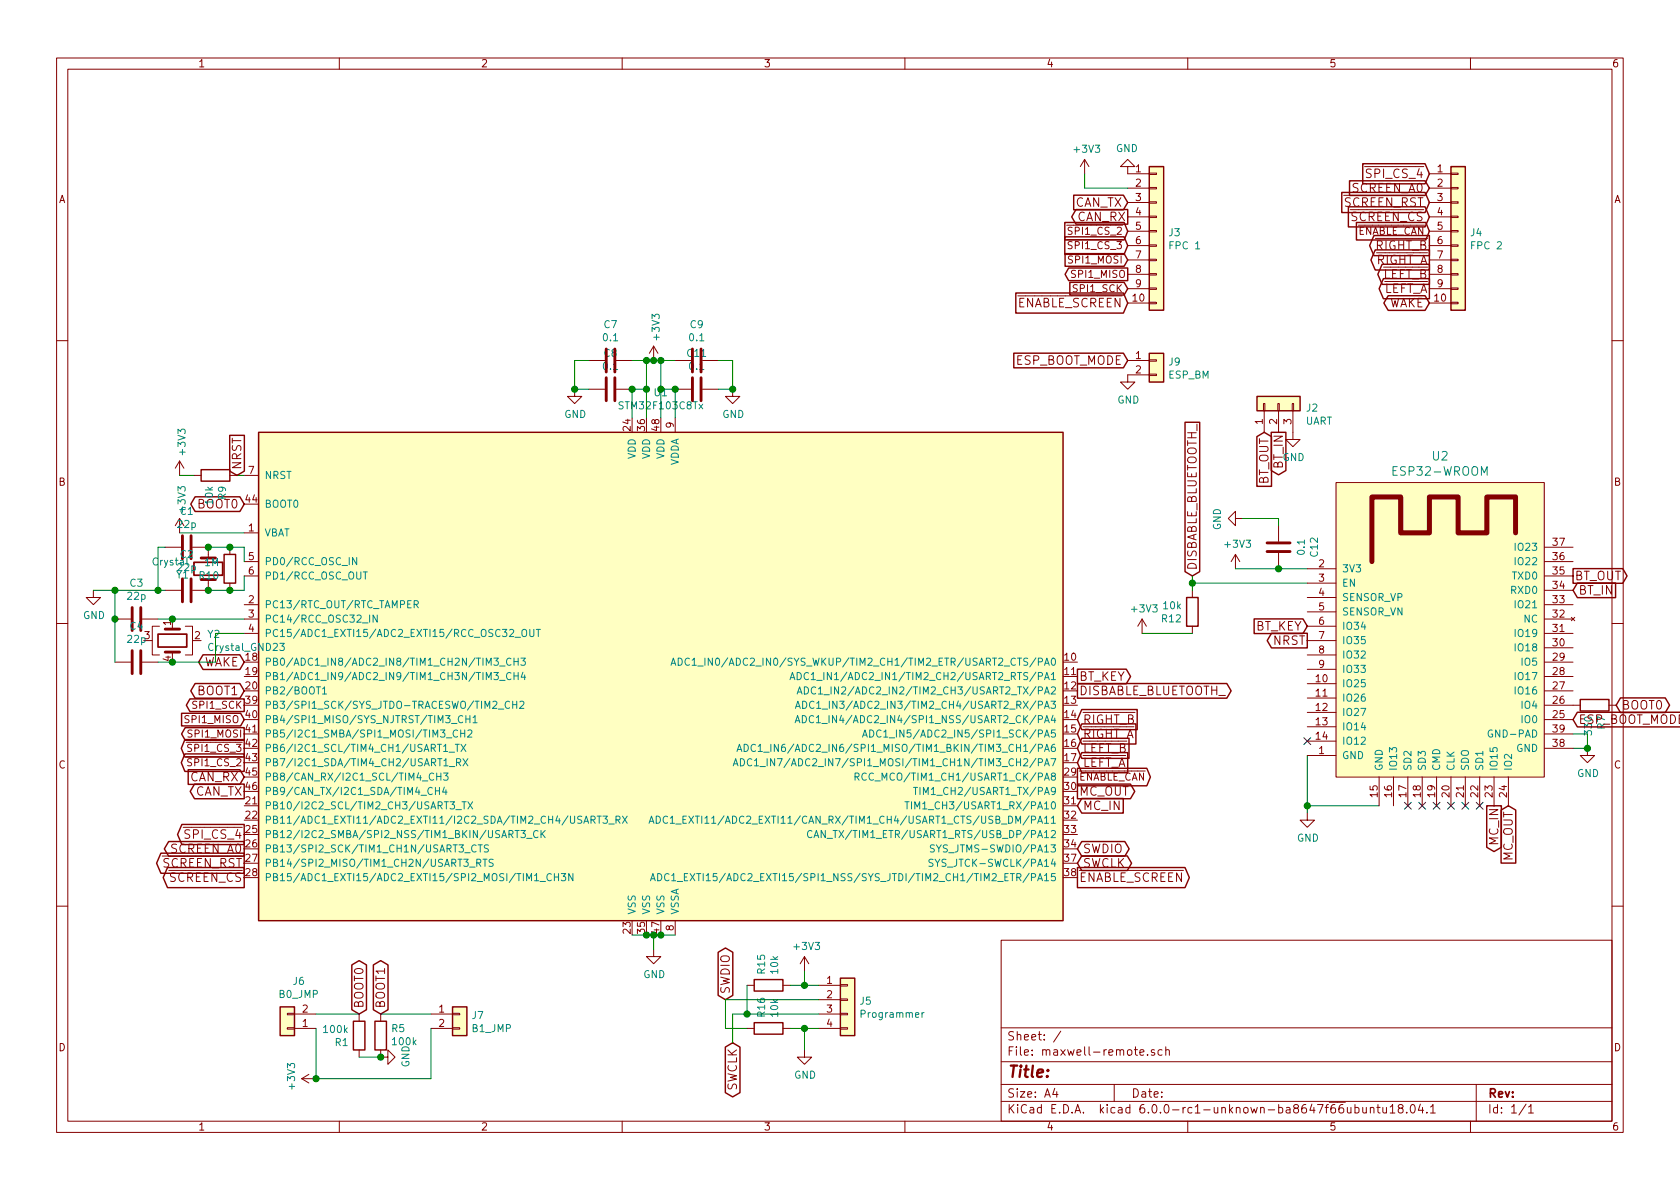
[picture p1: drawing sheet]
EESchema Schematic File Version 4
LIBS:maxwell-remote-cache
EELAYER 26 0
EELAYER END
$Descr A4 11693 8268
encoding utf-8
Sheet 1 1
Title ""
Date ""
Rev ""
Comp ""
Comment1 ""
Comment2 ""
Comment3 ""
Comment4 ""
$EndDescr
Text GLabel 9950 2100 0    60   BiDi ~ 0
WAKE
Text GLabel 1700 4600 0    60   BiDi ~ 0
WAKE
Text GLabel 7500 6100 2    60   Output ~ 0
~ENABLE_SCREEN
Text GLabel 7500 5600 2    60   Input ~ 0
MC_IN
Text GLabel 7500 5500 2    60   Output ~ 0
MC_OUT
Text GLabel 9950 1800 0    60   Output ~ 0
~RIGHT_A
Text GLabel 9950 1700 0    60   Output ~ 0
~RIGHT_B
Text GLabel 7500 5300 2    60   Input ~ 0
~LEFT_A
Text GLabel 7500 5200 2    60   Input ~ 0
~LEFT_B
Text GLabel 7500 5100 2    60   Input ~ 0
~RIGHT_A
Text GLabel 7500 5000 2    60   Input ~ 0
~RIGHT_B
$Comp
L MCU_ST_STM32:STM32F103C8Tx U1
U 1 1
P 4600 4700
F 0 "U1" H 4600 6678 50  0000 C CNN
F 1 "STM32F103C8Tx" H 4600 6587 50  0000 C CNN
F 2 "kicad-castellated-breakouts:QFP48-1.27MM-CASTELLATED-VERS" H 7400 6375 50  0001 R TNN
F 3 "http://www.st.com/st-web-ui/static/active/en/resource/technical/document/datasheet/CD00161566.pdf" H 4600 4700 50  0001 C CNN
	1    4600 4700
	1    0    0    -1  
$EndComp
Text GLabel 7500 4800 2    60   Output ~ 0
DISBABLE_BLUETOOTH_
Text GLabel 7850 1400 0    60   Input ~ 0
CAN_TX
Text GLabel 1700 5500 0    60   Output ~ 0
CAN_TX
Text GLabel 1700 5400 0    60   Input ~ 0
CAN_RX
$Comp
L power:+3V3 #PWR07
U 1 1
P 1250 3300
F 0 "#PWR07" H 1250 3150 50  0001 C CNN
F 1 "+3V3" V 1265 3428 50  0000 L CNN
F 2 "" H 1250 3300 50  0001 C CNN
F 3 "" H 1250 3300 50  0001 C CNN
	1    1250 3300
	1    0    0    -1  
$EndComp
$Comp
L Connector:Conn_01x04 J5
U 1 1
P 5900 6950
F 0 "J5" H 5980 6942 50  0000 L CNN
F 1 "Programmer" H 5980 6851 50  0000 L CNN
F 2 "coddingtonbear/coddingtonbear.pretty:Pin_Header_Straight_1x04_Pitch2.54mm_LargePads" H 5900 6950 50  0001 C CNN
F 3 "~" H 5900 6950 50  0001 C CNN
	1    5900 6950
	1    0    0    -1  
$EndComp
$Comp
L device:R R15
U 1 1
P 5350 6850
F 0 "R15" H 5280 6804 50  0000 R CNN
F 1 "10k" H 5280 6895 50  0000 R CNN
F 2 "coddingtonbear/coddingtonbear.pretty:0805_Milling" V 5280 6850 50  0001 C CNN
F 3 "" H 5350 6850 50  0001 C CNN
	1    5350 6850
	0    1    1    0   
$EndComp
$Comp
L device:R R16
U 1 1
P 5350 7150
F 0 "R16" H 5280 7104 50  0000 R CNN
F 1 "10k" H 5280 7195 50  0000 R CNN
F 2 "coddingtonbear/coddingtonbear.pretty:0805_Milling" V 5280 7150 50  0001 C CNN
F 3 "" H 5350 7150 50  0001 C CNN
	1    5350 7150
	0    1    1    0   
$EndComp
$Comp
L power:+3V3 #PWR08
U 1 1
P 5600 6750
F 0 "#PWR08" H 5600 6600 50  0001 C CNN
F 1 "+3V3" H 5615 6923 50  0000 C CNN
F 2 "" H 5600 6750 50  0001 C CNN
F 3 "" H 5600 6750 50  0001 C CNN
	1    5600 6750
	1    0    0    -1  
$EndComp
$Comp
L power:GND #PWR09
U 1 1
P 5600 7300
F 0 "#PWR09" H 5600 7050 50  0001 C CNN
F 1 "GND" H 5605 7127 50  0000 C CNN
F 2 "" H 5600 7300 50  0001 C CNN
F 3 "" H 5600 7300 50  0001 C CNN
	1    5600 7300
	1    0    0    -1  
$EndComp
Text GLabel 5050 6950 1    60   BiDi ~ 0
SWDIO
Text GLabel 5100 7250 3    60   BiDi ~ 0
SWCLK
Wire Wire Line
	5050 6950 5700 6950
Wire Wire Line
	5200 7150 5050 7150
Wire Wire Line
	5050 7150 5050 6950
Wire Wire Line
	5500 7150 5600 7150
Wire Wire Line
	5600 7300 5600 7150
Connection ~ 5600 7150
Wire Wire Line
	5600 7150 5700 7150
Wire Wire Line
	5700 7050 5200 7050
Wire Wire Line
	5100 7050 5100 7250
Wire Wire Line
	5200 6850 5200 7050
Connection ~ 5200 7050
Wire Wire Line
	5200 7050 5100 7050
Wire Wire Line
	5500 6850 5600 6850
Wire Wire Line
	5600 6750 5600 6850
Connection ~ 5600 6850
Wire Wire Line
	5600 6850 5700 6850
Text GLabel 7500 5900 2    60   BiDi ~ 0
SWDIO
Text GLabel 7500 6000 2    60   BiDi ~ 0
SWCLK
$Comp
L power:GND #PWR010
U 1 1
P 4550 6600
F 0 "#PWR010" H 4550 6350 50  0001 C CNN
F 1 "GND" H 4555 6427 50  0000 C CNN
F 2 "" H 4550 6600 50  0001 C CNN
F 3 "" H 4550 6600 50  0001 C CNN
	1    4550 6600
	1    0    0    -1  
$EndComp
Wire Wire Line
	4550 6600 4550 6500
Connection ~ 4550 6500
Text GLabel 2500 7050 1    60   BiDi ~ 0
BOOT0
Text GLabel 1700 3500 0    60   BiDi ~ 0
BOOT0
Text GLabel 2650 7050 1    60   BiDi ~ 0
BOOT1
Text GLabel 1700 4800 0    60   BiDi ~ 0
BOOT1
$Comp
L device:R R1
U 1 1
P 2500 7200
F 0 "R1" H 2430 7154 50  0000 R CNN
F 1 "100k" H 2430 7245 50  0000 R CNN
F 2 "coddingtonbear/coddingtonbear.pretty:0805_Milling" V 2430 7200 50  0001 C CNN
F 3 "" H 2500 7200 50  0001 C CNN
	1    2500 7200
	1    0    0    -1  
$EndComp
$Comp
L device:R R5
U 1 1
P 2650 7200
F 0 "R5" H 2580 7154 50  0000 R CNN
F 1 "100k" H 2580 7245 50  0000 R CNN
F 2 "coddingtonbear/coddingtonbear.pretty:0805_Milling" V 2580 7200 50  0001 C CNN
F 3 "" H 2650 7200 50  0001 C CNN
	1    2650 7200
	-1   0    0    1   
$EndComp
$Comp
L power:GND #PWR011
U 1 1
P 2650 7350
F 0 "#PWR011" H 2650 7100 50  0001 C CNN
F 1 "GND" H 2655 7177 50  0000 C CNN
F 2 "" H 2650 7350 50  0001 C CNN
F 3 "" H 2650 7350 50  0001 C CNN
	1    2650 7350
	0    -1   -1   0   
$EndComp
$Comp
L device:C C8
U 1 1
P 4250 2700
F 0 "C8" V 3998 2700 50  0000 C CNN
F 1 "0.1" V 4089 2700 50  0000 C CNN
F 2 "coddingtonbear/coddingtonbear.pretty:0805_Milling" H 4288 2550 50  0001 C CNN
F 3 "" H 4250 2700 50  0001 C CNN
	1    4250 2700
	0    1    1    0   
$EndComp
$Comp
L device:C C7
U 1 1
P 4250 2500
F 0 "C7" V 3998 2500 50  0000 C CNN
F 1 "0.1" V 4089 2500 50  0000 C CNN
F 2 "coddingtonbear/coddingtonbear.pretty:0805_Milling" H 4288 2350 50  0001 C CNN
F 3 "" H 4250 2500 50  0001 C CNN
	1    4250 2500
	0    1    1    0   
$EndComp
$Comp
L device:C C11
U 1 1
P 4850 2700
F 0 "C11" V 4598 2700 50  0000 C CNN
F 1 "0.1" V 4689 2700 50  0000 C CNN
F 2 "coddingtonbear/coddingtonbear.pretty:0805_Milling" H 4888 2550 50  0001 C CNN
F 3 "" H 4850 2700 50  0001 C CNN
	1    4850 2700
	0    1    1    0   
$EndComp
$Comp
L device:C C9
U 1 1
P 4850 2500
F 0 "C9" V 4598 2500 50  0000 C CNN
F 1 "0.1" V 4689 2500 50  0000 C CNN
F 2 "coddingtonbear/coddingtonbear.pretty:0805_Milling" H 4888 2350 50  0001 C CNN
F 3 "" H 4850 2500 50  0001 C CNN
	1    4850 2500
	0    1    1    0   
$EndComp
Wire Wire Line
	4500 2900 4500 2700
Wire Wire Line
	4500 2500 4400 2500
Wire Wire Line
	4400 2700 4400 2900
Wire Wire Line
	4600 2900 4600 2700
Wire Wire Line
	4600 2500 4700 2500
Wire Wire Line
	4700 2700 4700 2900
$Comp
L power:GND #PWR013
U 1 1
P 4000 2700
F 0 "#PWR013" H 4000 2450 50  0001 C CNN
F 1 "GND" H 4005 2527 50  0000 C CNN
F 2 "" H 4000 2700 50  0001 C CNN
F 3 "" H 4000 2700 50  0001 C CNN
	1    4000 2700
	1    0    0    -1  
$EndComp
$Comp
L power:GND #PWR014
U 1 1
P 5100 2700
F 0 "#PWR014" H 5100 2450 50  0001 C CNN
F 1 "GND" H 5105 2527 50  0000 C CNN
F 2 "" H 5100 2700 50  0001 C CNN
F 3 "" H 5100 2700 50  0001 C CNN
	1    5100 2700
	1    0    0    -1  
$EndComp
Wire Wire Line
	5000 2500 5100 2500
Wire Wire Line
	5100 2500 5100 2700
Wire Wire Line
	5000 2700 5100 2700
Connection ~ 5100 2700
Wire Wire Line
	4100 2700 4000 2700
Wire Wire Line
	4100 2500 4000 2500
Wire Wire Line
	4000 2500 4000 2700
Connection ~ 4000 2700
$Comp
L power:+3V3 #PWR015
U 1 1
P 4550 2500
F 0 "#PWR015" H 4550 2350 50  0001 C CNN
F 1 "+3V3" V 4565 2628 50  0000 L CNN
F 2 "" H 4550 2500 50  0001 C CNN
F 3 "" H 4550 2500 50  0001 C CNN
	1    4550 2500
	1    0    0    -1  
$EndComp
Wire Wire Line
	4500 2500 4550 2500
Connection ~ 4500 2500
Wire Wire Line
	4600 2500 4550 2500
Connection ~ 4600 2500
Connection ~ 4550 2500
Wire Wire Line
	4700 2700 4600 2700
Connection ~ 4700 2700
Connection ~ 4600 2700
Wire Wire Line
	4600 2700 4600 2500
Wire Wire Line
	4400 2700 4500 2700
Connection ~ 4400 2700
Connection ~ 4500 2700
Wire Wire Line
	4500 2700 4500 2500
$Comp
L device:R R9
U 1 1
P 1500 3300
F 0 "R9" H 1430 3254 50  0000 R CNN
F 1 "10k" H 1430 3345 50  0000 R CNN
F 2 "coddingtonbear/coddingtonbear.pretty:0805_Milling" V 1430 3300 50  0001 C CNN
F 3 "" H 1500 3300 50  0001 C CNN
	1    1500 3300
	0    -1   -1   0   
$EndComp
Wire Wire Line
	1350 3300 1250 3300
Wire Wire Line
	1650 3300 1700 3300
$Comp
L power:+3V3 #PWR020
U 1 1
P 1250 3700
F 0 "#PWR020" H 1250 3550 50  0001 C CNN
F 1 "+3V3" V 1265 3828 50  0000 L CNN
F 2 "" H 1250 3700 50  0001 C CNN
F 3 "" H 1250 3700 50  0001 C CNN
	1    1250 3700
	1    0    0    -1  
$EndComp
Wire Wire Line
	1250 3700 1700 3700
$Comp
L device:Crystal Y1
U 1 1
P 1450 3950
F 0 "Y1" V 1404 4081 50  0000 L CNN
F 1 "Crystal" V 1495 4081 50  0000 L CNN
F 2 "cpavlina/kicad-pcblib/smd-non-ipc.pretty:Abracon-ABM2" H 1450 3950 50  0001 C CNN
F 3 "" H 1450 3950 50  0001 C CNN
	1    1450 3950
	0    -1   -1   0   
$EndComp
$Comp
L device:C C1
U 1 1
P 1300 3800
F 0 "C1" V 1048 3800 50  0000 C CNN
F 1 "22p" V 1139 3800 50  0000 C CNN
F 2 "coddingtonbear/coddingtonbear.pretty:0805_Milling" H 1338 3650 50  0001 C CNN
F 3 "" H 1300 3800 50  0001 C CNN
	1    1300 3800
	0    1    1    0   
$EndComp
$Comp
L device:C C2
U 1 1
P 1300 4100
F 0 "C2" V 1048 4100 50  0000 C CNN
F 1 "22p" V 1139 4100 50  0000 C CNN
F 2 "coddingtonbear/coddingtonbear.pretty:0805_Milling" H 1338 3950 50  0001 C CNN
F 3 "" H 1300 4100 50  0001 C CNN
	1    1300 4100
	0    1    1    0   
$EndComp
$Comp
L power:GND #PWR021
U 1 1
P 650 4100
F 0 "#PWR021" H 650 3850 50  0001 C CNN
F 1 "GND" H 655 3927 50  0000 C CNN
F 2 "" H 650 4100 50  0001 C CNN
F 3 "" H 650 4100 50  0001 C CNN
	1    650  4100
	1    0    0    -1  
$EndComp
Wire Wire Line
	1150 3800 1100 3800
Wire Wire Line
	1150 4100 1100 4100
Wire Wire Line
	1450 3800 1600 3800
Connection ~ 1450 3800
Wire Wire Line
	1450 4100 1600 4100
Connection ~ 1450 4100
$Comp
L device:R R10
U 1 1
P 1600 3950
F 0 "R10" H 1530 3904 50  0000 R CNN
F 1 "1M" H 1530 3995 50  0000 R CNN
F 2 "coddingtonbear/coddingtonbear.pretty:0805_Milling" V 1530 3950 50  0001 C CNN
F 3 "" H 1600 3950 50  0001 C CNN
	1    1600 3950
	1    0    0    -1  
$EndComp
Wire Wire Line
	1600 3800 1700 3800
Wire Wire Line
	1700 3800 1700 3900
Connection ~ 1600 3800
Wire Wire Line
	1700 4000 1700 4100
Wire Wire Line
	1700 4100 1600 4100
Connection ~ 1600 4100
Wire Wire Line
	2650 7350 2500 7350
Connection ~ 2650 7350
$Comp
L power:+3V3 #PWR012
U 1 1
P 2200 7500
F 0 "#PWR012" H 2200 7350 50  0001 C CNN
F 1 "+3V3" H 2215 7673 50  0000 C CNN
F 2 "" H 2200 7500 50  0001 C CNN
F 3 "" H 2200 7500 50  0001 C CNN
	1    2200 7500
	0    -1   -1   0   
$EndComp
Wire Wire Line
	2200 7050 2500 7050
Wire Wire Line
	3000 7050 2650 7050
Wire Wire Line
	3000 7500 2200 7500
Connection ~ 2200 7500
Text GLabel 8900 3000 3    60   Output ~ 0
BT_IN
Text GLabel 8800 3000 3    60   Input ~ 0
BT_OUT
$Comp
L Connector:Conn_01x02 J7
U 1 1
P 3200 7050
F 0 "J7" H 3280 7042 50  0000 L CNN
F 1 "B1_JMP" H 3280 6951 50  0000 L CNN
F 2 "coddingtonbear/coddingtonbear.pretty:Pin_Header_Straight_1x02_Pitch1.27mm_JMP" H 3200 7050 50  0001 C CNN
F 3 "~" H 3200 7050 50  0001 C CNN
	1    3200 7050
	1    0    0    -1  
$EndComp
Connection ~ 4600 6500
Wire Wire Line
	4550 6500 4600 6500
Wire Wire Line
	4700 6500 4600 6500
Connection ~ 4500 6500
Wire Wire Line
	4500 6500 4550 6500
Wire Wire Line
	4400 6500 4500 6500
$Comp
L Connector:Conn_01x02 J6
U 1 1
P 2000 7150
F 0 "J6" H 1920 6825 50  0000 C CNN
F 1 "B0_JMP" H 1920 6916 50  0000 C CNN
F 2 "coddingtonbear/coddingtonbear.pretty:Pin_Header_Straight_1x02_Pitch1.27mm_JMP" H 2000 7150 50  0001 C CNN
F 3 "~" H 2000 7150 50  0001 C CNN
	1    2000 7150
	-1   0    0    1   
$EndComp
Wire Wire Line
	3000 7150 3000 7500
Wire Wire Line
	2200 7150 2200 7500
Text GLabel 8300 4000 1    60   Input ~ 0
DISBABLE_BLUETOOTH_
$Comp
L power:+3V3 #PWR016
U 1 1
P 8600 3950
F 0 "#PWR016" H 8600 3800 50  0001 C CNN
F 1 "+3V3" H 8615 4123 50  0000 C CNN
F 2 "" H 8600 3950 50  0001 C CNN
F 3 "" H 8600 3950 50  0001 C CNN
	1    8600 3950
	1    0    0    -1  
$EndComp
$Comp
L device:C C12
U 1 1
P 8900 3800
F 0 "C12" V 8648 3800 50  0000 C CNN
F 1 "0.1" V 8739 3800 50  0000 C CNN
F 2 "coddingtonbear/coddingtonbear.pretty:0805_Milling" H 8938 3650 50  0001 C CNN
F 3 "" H 8900 3800 50  0001 C CNN
	1    8900 3800
	-1   0    0    1   
$EndComp
$Comp
L power:GND #PWR022
U 1 1
P 8650 3600
F 0 "#PWR022" H 8650 3350 50  0001 C CNN
F 1 "GND" H 8655 3427 50  0000 C CNN
F 2 "" H 8650 3600 50  0001 C CNN
F 3 "" H 8650 3600 50  0001 C CNN
	1    8650 3600
	0    1    1    0   
$EndComp
Wire Wire Line
	8600 3950 8900 3950
Wire Wire Line
	9100 3950 8900 3950
Connection ~ 8900 3950
Wire Wire Line
	8650 3600 8900 3600
Wire Wire Line
	8900 3600 8900 3650
$Comp
L device:R R7
U 1 1
P 11100 4900
F 0 "R7" H 11030 4854 50  0000 R CNN
F 1 "330" H 11030 4945 50  0000 R CNN
F 2 "coddingtonbear/coddingtonbear.pretty:0805_Milling" V 11030 4900 50  0001 C CNN
F 3 "" H 11100 4900 50  0001 C CNN
	1    11100 4900
	0    -1   -1   0   
$EndComp
Text GLabel 11250 4900 2    60   BiDi ~ 0
BOOT0
$Comp
L power:GND #PWR023
U 1 1
P 11050 5200
F 0 "#PWR023" H 11050 4950 50  0001 C CNN
F 1 "GND" H 11055 5027 50  0000 C CNN
F 2 "" H 11050 5200 50  0001 C CNN
F 3 "" H 11050 5200 50  0001 C CNN
	1    11050 5200
	1    0    0    -1  
$EndComp
Wire Wire Line
	10950 5200 11050 5200
Wire Wire Line
	10950 5100 11050 5100
Wire Wire Line
	11050 5100 11050 5200
Connection ~ 11050 5200
$Comp
L power:GND #PWR024
U 1 1
P 9100 5650
F 0 "#PWR024" H 9100 5400 50  0001 C CNN
F 1 "GND" H 9105 5477 50  0000 C CNN
F 2 "" H 9100 5650 50  0001 C CNN
F 3 "" H 9100 5650 50  0001 C CNN
	1    9100 5650
	1    0    0    -1  
$EndComp
Wire Wire Line
	9100 5250 9100 5600
Wire Wire Line
	9600 5600 9100 5600
Connection ~ 9100 5600
Wire Wire Line
	9100 5600 9100 5650
Text GLabel 10950 4100 2    60   Input ~ 0
BT_IN
Text GLabel 10950 4000 2    60   Output ~ 0
BT_OUT
$Comp
L device:R R12
U 1 1
P 8300 4250
F 0 "R12" H 8230 4204 50  0000 R CNN
F 1 "10k" H 8230 4295 50  0000 R CNN
F 2 "coddingtonbear/coddingtonbear.pretty:0805_Milling" V 8230 4250 50  0001 C CNN
F 3 "" H 8300 4250 50  0001 C CNN
	1    8300 4250
	1    0    0    -1  
$EndComp
$Comp
L power:+3V3 #PWR025
U 1 1
P 7950 4400
F 0 "#PWR025" H 7950 4250 50  0001 C CNN
F 1 "+3V3" H 7965 4573 50  0000 C CNN
F 2 "" H 7950 4400 50  0001 C CNN
F 3 "" H 7950 4400 50  0001 C CNN
	1    7950 4400
	1    0    0    -1  
$EndComp
Wire Wire Line
	8300 4100 8300 4050
Wire Wire Line
	7950 4400 8300 4400
Wire Wire Line
	8300 4050 9100 4050
Connection ~ 8300 4050
Wire Wire Line
	8300 4050 8300 4000
Wire Wire Line
	1100 3800 1100 4100
Connection ~ 1100 4100
$Comp
L Connector:Conn_01x03 J2
U 1 1
P 8900 2800
F 0 "J2" V 8866 2612 50  0000 R CNN
F 1 "UART" V 8775 2612 50  0000 R CNN
F 2 "coddingtonbear:JST_XH_B03B-XH-A_03x2.50mm_Straight_LargePads" H 8900 2800 50  0001 C CNN
F 3 "~" H 8900 2800 50  0001 C CNN
	1    8900 2800
	0    -1   -1   0   
$EndComp
$Comp
L power:GND #PWR029
U 1 1
P 9000 3000
F 0 "#PWR029" H 9000 2750 50  0001 C CNN
F 1 "GND" H 9005 2827 50  0000 C CNN
F 2 "" H 9000 3000 50  0001 C CNN
F 3 "" H 9000 3000 50  0001 C CNN
	1    9000 3000
	1    0    0    -1  
$EndComp
Wire Wire Line
	650  4100 800  4100
$Comp
L device:Crystal_GND23 Y2
U 1 1
P 1200 4450
F 0 "Y2" V 1154 4691 50  0000 L CNN
F 1 "Crystal_GND23" V 1245 4691 50  0000 L CNN
F 2 "coddingtonbear:SM-CRYSTAL-ABS25_LargePads" H 1200 4450 50  0001 C CNN
F 3 "" H 1200 4450 50  0001 C CNN
	1    1200 4450
	0    1    1    0   
$EndComp
$Comp
L device:C C3
U 1 1
P 950 4300
F 0 "C3" V 698 4300 50  0000 C CNN
F 1 "22p" V 789 4300 50  0000 C CNN
F 2 "coddingtonbear/coddingtonbear.pretty:0805_Milling" H 988 4150 50  0001 C CNN
F 3 "" H 950 4300 50  0001 C CNN
	1    950  4300
	0    1    1    0   
$EndComp
$Comp
L device:C C4
U 1 1
P 950 4600
F 0 "C4" V 698 4600 50  0000 C CNN
F 1 "22p" V 789 4600 50  0000 C CNN
F 2 "coddingtonbear/coddingtonbear.pretty:0805_Milling" H 988 4450 50  0001 C CNN
F 3 "" H 950 4600 50  0001 C CNN
	1    950  4600
	0    1    1    0   
$EndComp
Wire Wire Line
	1700 4300 1200 4300
Wire Wire Line
	1100 4300 1200 4300
Connection ~ 1200 4300
Wire Wire Line
	1200 4600 1100 4600
Wire Wire Line
	1200 4600 1500 4600
Wire Wire Line
	1500 4600 1500 4400
Wire Wire Line
	1500 4400 1700 4400
Connection ~ 1200 4600
Wire Wire Line
	800  4300 800  4100
Connection ~ 800  4100
Wire Wire Line
	800  4100 1100 4100
Wire Wire Line
	800  4300 800  4600
Connection ~ 800  4300
Text GLabel 10500 5600 3    60   Input ~ 0
MC_OUT
Text GLabel 10400 5600 3    60   Output ~ 0
MC_IN
Text GLabel 1650 3300 1    60   Input ~ 0
NRST
Text GLabel 9100 4450 0    60   Output ~ 0
NRST
NoConn ~ 9800 5600
NoConn ~ 9900 5600
NoConn ~ 10000 5600
NoConn ~ 10100 5600
NoConn ~ 10200 5600
NoConn ~ 10300 5600
Text GLabel 9100 4350 0    60   Input ~ 0
BT_KEY
Text GLabel 7500 4700 2    60   Output ~ 0
BT_KEY
NoConn ~ 9100 5150
$Comp
L Connector:Conn_01x02 J9
U 1 1
P 8050 2500
F 0 "J9" H 8130 2492 50  0000 L CNN
F 1 "ESP_BM" H 8130 2401 50  0000 L CNN
F 2 "coddingtonbear/coddingtonbear.pretty:Pin_Header_Straight_1x02_Pitch1.27mm_JMP" H 8050 2500 50  0001 C CNN
F 3 "~" H 8050 2500 50  0001 C CNN
	1    8050 2500
	1    0    0    -1  
$EndComp
Text GLabel 7850 2500 0    60   Input ~ 0
ESP_BOOT_MODE
$Comp
L power:GND #PWR031
U 1 1
P 7850 2600
F 0 "#PWR031" H 7850 2350 50  0001 C CNN
F 1 "GND" H 7855 2427 50  0000 C CNN
F 2 "" H 7850 2600 50  0001 C CNN
F 3 "" H 7850 2600 50  0001 C CNN
	1    7850 2600
	1    0    0    -1  
$EndComp
$Comp
L esp32-local:ESP32-WROOM U2
U 1 1
P 10050 4550
F 0 "U2" H 10025 5937 60  0000 C CNN
F 1 "ESP32-WROOM" H 10025 5831 60  0000 C CNN
F 2 "NorbotNorway/NorBotKiCadFootprints.pretty:ESP32-WROOM" H 10400 5900 60  0001 C CNN
F 3 "" H 9600 5000 60  0001 C CNN
	1    10050 4550
	1    0    0    -1  
$EndComp
$Comp
L Connector:Conn_01x10 J3
U 1 1
P 8050 1600
F 0 "J3" H 8130 1592 50  0000 L CNN
F 1 "FPC 1" H 8130 1501 50  0000 L CNN
F 2 "coddingtonbear/coddingtonbear.pretty:10P_FPC_1.0mm" H 8050 1600 50  0001 C CNN
F 3 "~" H 8050 1600 50  0001 C CNN
	1    8050 1600
	1    0    0    -1  
$EndComp
$Comp
L power:GND #PWR0102
U 1 1
P 7850 1200
F 0 "#PWR0102" H 7850 950 50  0001 C CNN
F 1 "GND" H 7855 1027 50  0000 C CNN
F 2 "" H 7850 1200 50  0001 C CNN
F 3 "" H 7850 1200 50  0001 C CNN
	1    7850 1200
	-1   0    0    1   
$EndComp
Text GLabel 1700 5800 0    60   Output ~ 0
~SPI_CS_4
Text GLabel 9950 1200 0    60   Input ~ 0
~SPI_CS_4
Text GLabel 9950 1500 0    60   Input ~ 0
~SCREEN_CS
Text GLabel 1700 6100 0    60   Output ~ 0
~SCREEN_CS
Text GLabel 9950 1400 0    60   Input ~ 0
~SCREEN_RST
Text GLabel 1700 6000 0    60   Output ~ 0
~SCREEN_RST
Text GLabel 9950 1300 0    60   Input ~ 0
SCREEN_A0
Text GLabel 1700 5900 0    60   Output ~ 0
SCREEN_A0
Text GLabel 1700 4900 0    50   Output ~ 0
SPI1_SCK
Text GLabel 7850 2000 0    50   Input ~ 0
SPI1_SCK
Text GLabel 1700 5000 0    50   Input ~ 0
SPI1_MISO
Text GLabel 7850 1900 0    50   Output ~ 0
SPI1_MISO
Text GLabel 1700 5100 0    50   Output ~ 0
SPI1_MOSI
Text GLabel 7850 1800 0    50   Input ~ 0
SPI1_MOSI
$Comp
L Connector:Conn_01x10 J4
U 1 1
P 10150 1600
F 0 "J4" H 10230 1592 50  0000 L CNN
F 1 "FPC 2" H 10230 1501 50  0000 L CNN
F 2 "coddingtonbear/coddingtonbear.pretty:10P_FPC_1.0mm" H 10150 1600 50  0001 C CNN
F 3 "~" H 10150 1600 50  0001 C CNN
	1    10150 1600
	1    0    0    -1  
$EndComp
$Comp
L power:+3V3 #PWR0103
U 1 1
P 7550 1200
F 0 "#PWR0103" H 7550 1050 50  0001 C CNN
F 1 "+3V3" H 7565 1373 50  0000 C CNN
F 2 "" H 7550 1200 50  0001 C CNN
F 3 "" H 7550 1200 50  0001 C CNN
	1    7550 1200
	1    0    0    -1  
$EndComp
Text GLabel 7850 2100 0    60   Input ~ 0
~ENABLE_SCREEN
Wire Wire Line
	7550 1200 7550 1300
Wire Wire Line
	7550 1300 7850 1300
Text GLabel 7850 1500 0    60   Output ~ 0
CAN_RX
Text GLabel 9950 2000 0    60   Output ~ 0
~LEFT_A
Text GLabel 9950 1900 0    60   Output ~ 0
~LEFT_B
Text GLabel 1700 5300 0    50   Output ~ 0
~SPI1_CS_2
Text GLabel 1700 5200 0    50   Output ~ 0
~SPI1_CS_3
Text GLabel 7500 5400 2    50   Output ~ 0
~ENABLE_CAN
Text GLabel 7850 1600 0    50   Input ~ 0
~SPI1_CS_2
Text GLabel 7850 1700 0    50   Input ~ 0
~SPI1_CS_3
Text GLabel 9950 1600 0    50   Input ~ 0
~ENABLE_CAN
Text GLabel 10950 5000 2    60   Input ~ 0
ESP_BOOT_MODE
$EndSCHEMATC
